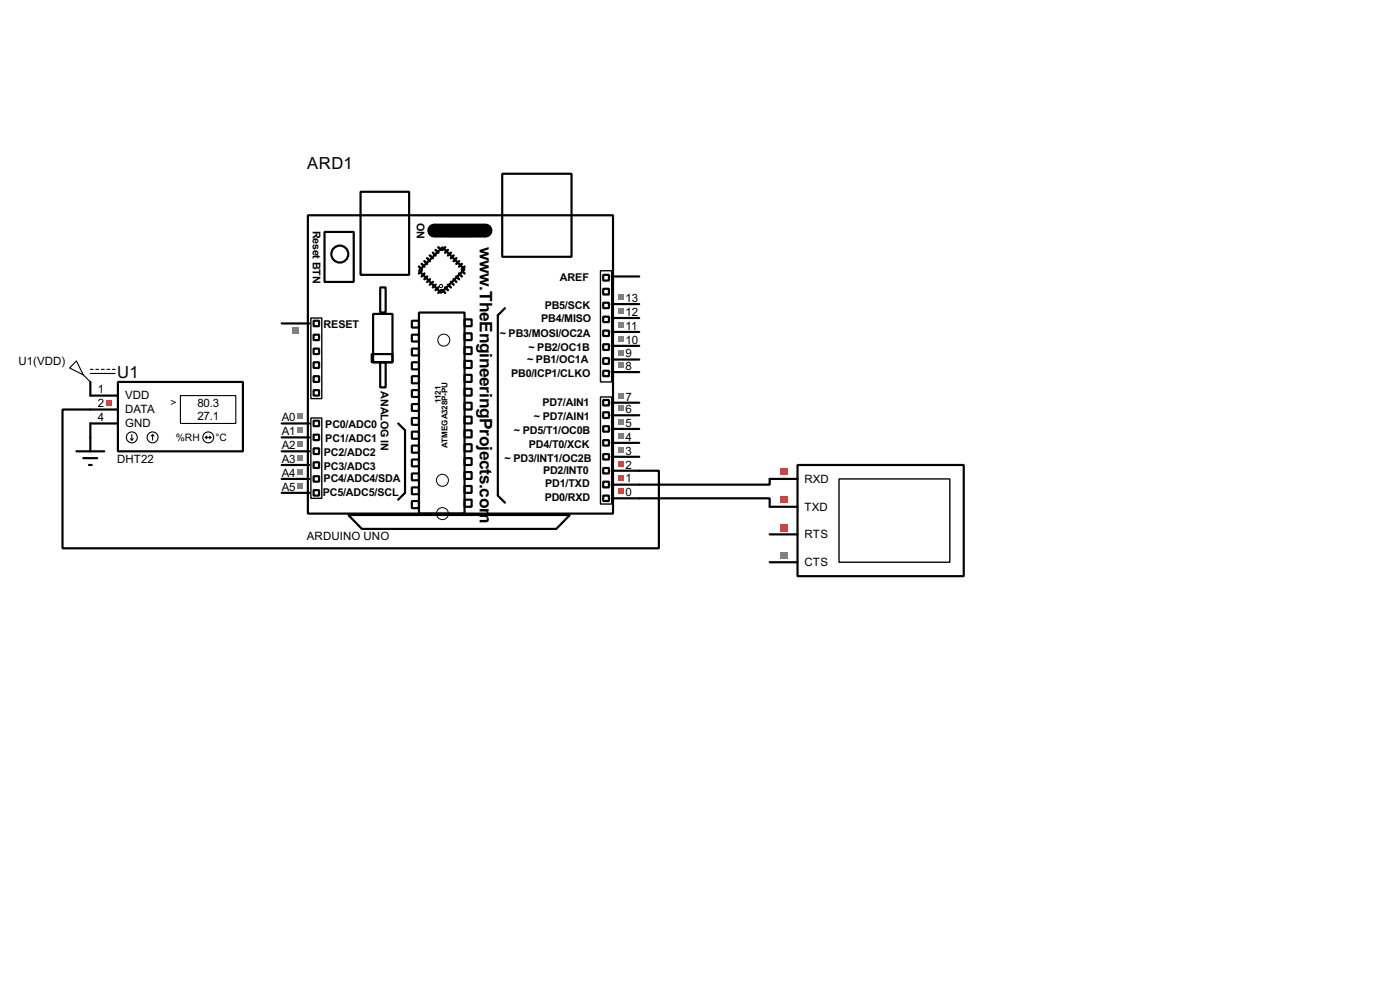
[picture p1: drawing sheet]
<svg xmlns="http://www.w3.org/2000/svg" width="256mm" height="180mm" viewBox="0 0 256 180" stroke-linecap="round" stroke-linejoin="round" font-family="sans-serif">
<g fill="none" stroke="#000" stroke-width=".4">
<path d="M56.4 39.4h55.9v54.6h-55.9zM66.1 35.1h8.9v15.2h-8.9zM92 31.8h12.7v15.2h-12.7zM51.6 59.2h5.1M57.5 58.7h1v1h-1zM59.5 42.5h5.3v9.1h-5.3zM68.4 57.5h3.5v8.8h-3.5zM69.7 52.6h1v4.6h-1zM75.5 58.7h1.3v1.3h-1.3zM76.8 57.2h8.3v36.8h-8.3zM81.1 45.3l4 4-4.3 4.3-4-4zM82.1 41.2h4.6v2h-4.6z"/>
<path d="M85.1 58.5h1.3v1.2h-1.3zM92.5 56.4l-1.3 1.3v33l1.3 1.3M110.5 50.3h1.1v1.1h-1.1zM110.5 55.4h1.1v1h-1.1zM110.5 58h1.1v1h-1.1zM110.5 52.9h1.1v1h-1.1zM112.1 58.2h5M112.1 55.7h5M112.1 50.6h5M16.6 75h-5.1v25.4h109.2v-14.2h-8.6M16.6 69.9v2.5M16.6 77.5v2.6"/>
<path d="M51.6 77.5h5.1M57.5 61.3h1v1h-1zM57.5 66.3h1v1.1h-1zM57.5 71.4h1v1h-1zM57.5 68.9h1v1h-1zM57.5 63.8h1v1h-1zM57.5 77h1v1h-1zM57.5 79.6h1v1h-1zM68.1 64.8h3.8v1.5h-3.8zM69.7 66.3h1v4.6h-1zM73 77.5l1.2 1.3v11.4l-1.2 1.3M75.5 61.3h1.3v1.2h-1.3z"/>
<path d="M75.5 63.8h1.3v1.3h-1.3zM75.5 66.3h1.3v1.3h-1.3zM75.5 68.9h1.3v1.3h-1.3zM75.5 71.4h1.3v1.3h-1.3zM75.5 74h1.3v1.2h-1.3zM75.5 76.5h1.3v1.3h-1.3zM75.5 79h1.3v1.3h-1.3zM85.1 61h1.3v1.3h-1.3zM85.1 63.6h1.3v1.2h-1.3zM85.1 66.1h1.3v1.3h-1.3zM85.1 68.6h1.3v1.3h-1.3zM85.1 71.2h1.3v1.2h-1.3z"/>
<path d="M85.1 73.7h1.3v1.3h-1.3zM85.1 76.3h1.3v1.2h-1.3zM85.1 78.8h1.3v1.3h-1.3zM110.5 60.5h1.1v1h-1.1zM110.5 63h1.1v1.1h-1.1zM110.5 65.6h1.1v1h-1.1zM110.5 67.9h1.1v1h-1.1zM110.5 73.2h1.1v1h-1.1zM110.5 75.5h1.1v1h-1.1zM110.5 78h1.1v1h-1.1zM112.1 78.5h5M112.1 76h5"/>
<path d="M112.1 73.7h5M112.1 68.1h5M112.1 65.8h5M112.1 63.3h5M112.1 60.8h5M51.6 90.2h5.1M51.6 87.7h5.1M51.6 85.1h5.1M51.6 82.6h5.1M51.6 80.1h5.1M57.5 82.1h1v1h-1zM57.5 84.6h1v1.1h-1z"/>
<path d="M57.5 87.2h1v1h-1zM57.5 89.7h1v1h-1zM63.8 94.3h40.6l-2.5 2.5h-35.6zM75.5 81.6h1.3v1.3h-1.3zM75.5 84.1h1.3v1.3h-1.3zM75.5 86.7h1.3v1.2h-1.3zM75.5 89.2h1.3v1.3h-1.3zM75.5 91.7h1.3v1.3h-1.3zM85.1 81.3h1.3v1.3h-1.3zM85.1 83.9h1.3v1.2h-1.3zM85.1 86.4h1.3v1.3h-1.3zM85.1 89h1.3v1.2h-1.3z"/>
<path d="M85.1 91.5h1.3v1.3h-1.3zM110.5 80.6h1.1v1h-1.1zM110.5 83.1h1.1v1h-1.1zM110.5 85.7h1.1v1h-1.1zM110.5 88.2h1.1v1h-1.1zM110.5 90.7h1.1v1h-1.1zM112.1 91.2h28.9v1.6M112.1 83.6h5M112.1 81.1h5M141 87.7v1h-28.9"/>
<circle cx="62.2" cy="46.5" r="1.55"/>
</g>
<path d="M79.6 42.2h9.4" fill="none" stroke="#000" stroke-width="2.6"/>
<g fill="none" stroke="#000" stroke-width=".45">
<path d="M76.8 48.8l.5 .5M77.3 48.3l.5 .5M77.3 49.6l-.5 .5M77.8 47.8l.5 .5M77.8 50.1l-.5 .5M78.3 47.3l.5 .5M78.3 50.6l-.5 .5M78.8 46.8l.5 .5M78.8 51.1l-.5 .5M79.3 46.3l.5 .5M79.3 51.6l-.5 .5M79.8 45.8l.5 .5"/>
<path d="M79.8 52.1l-.5 .5M80.3 45.3l.5 .5M80.3 52.6l-.5 .5M80.8 53.1l-.5 .5M81.1 53.1l.5 .5M81.6 52.6l.5 .5M81.6 45.3l-.5 .5M82.1 52.1l.5 .5M82.1 45.8l-.5 .5M82.6 51.6l.5 .5M82.6 46.3l-.5 .5M83.1 51.1l.5 .5"/>
<path d="M83.1 46.8l-.5 .5M83.6 50.6l.5 .5M83.6 47.3l-.5 .5M84.1 50.1l.5 .5M84.1 47.8l-.5 .5M84.6 49.6l.5 .5M84.6 48.3l-.5 .5M85.1 48.8l-.5 .5"/>
</g>
<g fill="none" stroke="#000" stroke-width=".18">
<circle cx="80.8" cy="52.4" r=".3"/>
<circle cx="81.3" cy="62.3" r="1.1"/>
<circle cx="81" cy="87.9" r="1.1"/>
<circle cx="81" cy="94" r="1.1"/>
</g>
<path d="M57 58.2h2v14.8h-2zM110 49.6h2.1v20.3h-2.1zM57 76.5h2v14.7h-2zM110 72.7h2.1v19.6h-2.1z" fill="none" stroke="#000" stroke-width=".25"/>
<g fill="#ff4040">
<path d="M113.2 89.5h1v1h-1z"/>
<path d="M113.2 86.9h1v1h-1z"/>
<path d="M113.2 84.4h1v1h-1z"/>
</g>
<g fill="#808080">
<path d="M113.2 81.8h1v1.1h-1z"/>
<path d="M113.2 79.3h1v1h-1z"/>
<path d="M113.2 76.8h1v1h-1z"/>
<path d="M113.2 74.2h1v1h-1z"/>
<path d="M113.2 71.9h1v1.1h-1z"/>
<path d="M113.2 66.3h1v1.1h-1z"/>
<path d="M113.2 64.1h1v1h-1z"/>
<path d="M113.2 61.5h1v1h-1z"/>
<path d="M113.2 59h1v1h-1z"/>
<path d="M113.2 56.4h1v1.1h-1z"/>
<path d="M113.2 53.9h1v1h-1z"/>
<path d="M54.5 88.4h1.1v1.1h-1.1z"/>
<path d="M54.5 85.9h1.1v1h-1.1z"/>
<path d="M54.5 83.4h1.1v1h-1.1z"/>
<path d="M54.5 80.8h1.1v1h-1.1z"/>
<path d="M54.5 78.3h1.1v1h-1.1z"/>
<path d="M54.5 75.7h1.1v1.1h-1.1z"/>
<path d="M53.5 59.9h1.3v1.2h-1.3z"/>
</g>
<path d="M141 87.7h5.1M141 97.8h5.1M141 92.8h5.1M146.1 85.1h30.5v20.4h-30.5zM141 102.9h5.1" fill="none" stroke="#000" stroke-width=".4"/>
<path d="M153.7 87.7h20.3v15.2h-20.3z" fill="none" stroke="#000" stroke-width=".25"/>
<g fill="#ff4040">
<path d="M142.9 85.8h1.3v1.2h-1.3z"/>
<path d="M142.9 95.9h1.3v1.3h-1.3z"/>
<path d="M142.9 90.9h1.3v1.2h-1.3z"/>
</g>
<path d="M142.9 101h1.3v1.3h-1.3z" fill="#808080"/>
<path d="M16.6 75h5M16.6 72.4h5M16.6 77.5h5M21.6 69.9h22.9v12.7h-22.9z" fill="none" stroke="#000" stroke-width=".4"/>
<g fill="none" stroke="#000" stroke-width=".2">
<path d="M24.2 79.6v1M28 79.6l-.3 .2M28 79.6l.2 .2M28 79.6v1M33.1 72.4h10.1v5.1h-10.1zM37.9 79.8l-.3 .3M38.4 79.8l.3 .3M23.9 80.3l.3 .3M24.4 80.3l-.2 .3M37.6 80.1h1.1M37.6 80.1l.3 .2M38.7 80.1l-.3 .2"/>
<circle cx="24.1" cy="80.1" r="1"/>
<circle cx="27.9" cy="80.1" r="1"/>
<circle cx="38.1" cy="80.1" r="1"/>
</g>
<path d="M19.5 73.2h1v1h-1z" fill="#ff4040"/>
<path d="M14 82.6h5.1M15.3 83.9h2.5M16.3 85.1h.5M16.6 80.1v2.5" fill="none" stroke="#000" stroke-width=".4"/>
<path d="M14 66.1l1.3 2.5-2.5-1.2zM15.3 68.6l1.3 1.3M16.6 67.6h.5M16.6 68.4h4.5M17.6 67.6h.5M18.6 67.6h.5M19.6 67.6h.5M20.6 67.6h.5" fill="none" stroke="#000" stroke-width=".2"/>
<g font-size="3.6">
<text x="87.9" y="45.2" transform="rotate(90 87.9 45.2)">w</text>
<text x="87.9" y="52.4" transform="rotate(90 87.9 52.4)">.TheEngineeringProjects.com</text>
</g>
<g font-size="3.4">
<text x="56.3" y="31">ARD1</text>
<text x="21.5" y="69.1">U1</text>
</g>
<g font-size="2.4">
<text x="114.6" y="57.8">12</text>
<text x="114.6" y="55.3">13</text>
<text x="114.6" y="65.4">9</text>
<text x="114.6" y="62.9">10</text>
<text x="114.6" y="60.3">11</text>
<text x="3.4" y="66.7">U1(VDD)</text>
<text x="18" y="72">1</text>
<text x="114.6" y="67.7">8</text>
<text x="18" y="74.6">2</text>
<text x="18" y="77.1">4</text>
<text x="22.9" y="75.7">DATA</text>
<text x="22.9" y="73.1">VDD</text>
<text x="36.2" y="74.4">80.3</text>
<text x="36.2" y="76.9">27.1</text>
<text x="51.6" y="77.1">A0</text>
<text x="114.6" y="75.6">6</text>
<text x="114.6" y="73.3">7</text>
<text x="22.9" y="78.2">GND</text>
<text x="51.6" y="82.2">A2</text>
<text x="51.6" y="79.7">A1</text>
<text x="114.6" y="83.2">3</text>
<text x="114.6" y="80.7">4</text>
<text x="114.6" y="78.1">5</text>
<text x="21.4" y="84.7">DHT22</text>
<text x="51.6" y="89.8">A5</text>
<text x="51.6" y="87.3">A4</text>
<text x="51.6" y="84.7">A3</text>
<text x="114.6" y="88.3">1</text>
<text x="114.6" y="85.7">2</text>
<text x="147.4" y="88.4">RXD</text>
<text x="114.6" y="90.8">0</text>
<text x="147.4" y="93.5">TXD</text>
<text x="56.2" y="98.9">ARDUINO UNO</text>
<text x="147.4" y="98.5">RTS</text>
<text x="147.4" y="103.6">CTS</text>
</g>
<g font-size="2.2">
<text x="76.4" y="40.8" transform="rotate(90 76.4 40.8)">ON</text>
<text x="57.3" y="42.2" transform="rotate(90 57.3 42.2)">Reset BTN</text>
<text x="102.6" y="51.5">AREF</text>
<text x="99.1" y="58.9">PB4/MISO</text>
<text x="99.8" y="56.6">PB5/SCK</text>
<text x="59.3" y="60.1">RESET</text>
<text x="91.5" y="61.7">~ PB3/MOSI/OC2A</text>
<text x="96.8" y="64.2">~ PB2/OC1B</text>
<text x="69.8" y="71.6" transform="rotate(90 69.8 71.6)">ANALOG IN</text>
<text x="93.6" y="69">PB0/ICP1/CLKO</text>
<text x="96.6" y="66.5">~ PB1/OC1A</text>
<text x="97.8" y="76.9">~ PD7/AIN1</text>
<text x="99.4" y="74.4">PD7/AIN1</text>
<text x="59.3" y="83.5">PC2/ADC2</text>
<text x="59.6" y="81">PC1/ADC1</text>
<text x="59.6" y="78.4">PC0/ADC0</text>
<text x="94.2" y="79.4">~ PD5/T1/OC0B</text>
<text x="96.9" y="82">PD4/T0/XCK</text>
<text x="59.3" y="88.3">PC4/ADC4/SDA</text>
<text x="59.3" y="86">PC3/ADC3</text>
<text x="92.5" y="84.5">~ PD3/INT1/OC2B</text>
<text x="99.5" y="86.8">PD2/INT0</text>
<text x="99.9" y="89.1">PD1/TXD</text>
<text x="59.1" y="90.8">PC5/ADC5/SCL</text>
<text x="99.8" y="91.6">PD0/RXD</text>
</g>
<g font-size="2.1">
<text x="31.3" y="74.4">&gt;</text>
<text x="32.2" y="80.7">%RH</text>
<text x="39.5" y="80.7">°C</text>
</g>
<g font-size="1.7">
<text x="80.8" y="73.7" transform="rotate(-90 80.8 73.7)">1121</text>
<text x="82" y="82" transform="rotate(-90 82 82)">ATMEGA328P-PU</text>
</g>
</svg>
